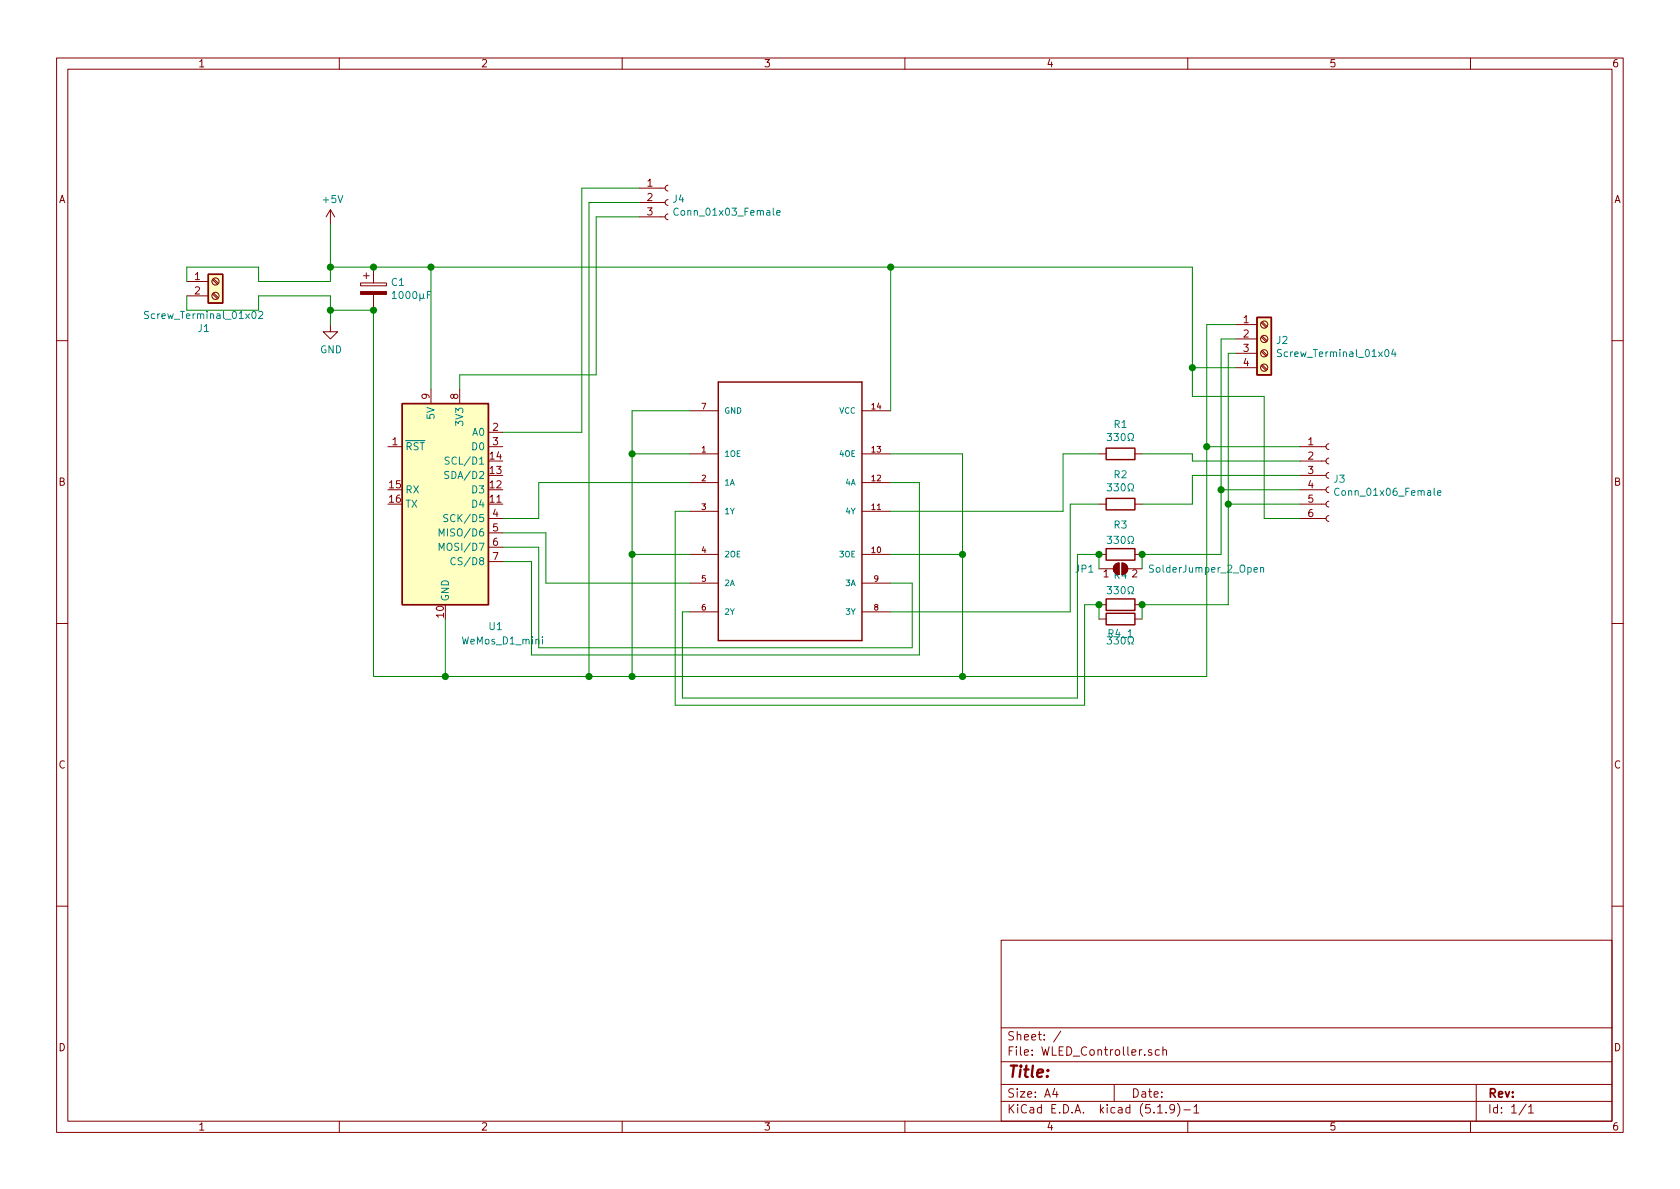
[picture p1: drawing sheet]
<svg xmlns="http://www.w3.org/2000/svg" width="297mm" height="210mm" viewBox="0 0 297 210" stroke-linecap="round" stroke-linejoin="round" font-family="sans-serif">
<g fill="none" stroke="#840000" stroke-width=".18">
<path d="M10 10.3h277v189.9h-277zM12 12.2h273v186.1h-273zM60 10.3v1.9M110 10.3v1.9M160 10.3v1.9M210 10.3v1.9M260 10.3v1.9M58.4 37.1l-.7 1.2M58.4 37.1v2.5M58.4 37.1l.8 1.2M113 38.3h4.6M113 35.8h4.6"/>
<path d="M113 33.3h4.6M118.1 37.8l-.3 .1-.2 .4 .1 .4 .4 .2M118.1 35.3l-.3 .1-.2 .3 .1 .4 .4 .2M118.1 32.8l-.3 .1-.2 .3 .1 .4 .4 .2M33 49.8h3.8M33 52.3h3.8M37.6 52l.8 .8M37.6 49.4l.8 .9M37.7 51.8l.9 .8M37.7 49.3l.9 .8M58.4 57.4v1.3h1.3l-1.3 1.2-1.3-1.2h1.3M63.8 50h4.5v.5h-4.5z"/>
<path d="M64.3 48.8h1M64.8 48.3v1M66 47.2v2.8M66 52.1v2.8M218.4 57.4h3.8M218.4 59.9h3.8M223 59.6l.9 .8M223 57.1l.9 .8M223.2 59.4l.8 .9M223.2 56.9l.8 .8M10 60.2h2M68.6 79h2.5"/>
<path d="M76.2 68.8v2.6M81.3 68.8v2.6M86.4 79h2.5M86.4 76.4h2.5M121.9 72.6h5.1M152.4 72.6h5.1M218.4 62.5h3.8M218.4 65h3.8M223 64.7l.9 .8M223 62.1l.9 .9M223.2 64.5l.8 .8M223.2 62l.8 .8"/>
<path d="M229.9 79h4.5M234.9 78.5l-.3 .1-.2 .3 .1 .4 .4 .2M285 60.2h2M86.4 91.7h2.5M86.4 94.2h2.5M86.4 96.8h2.5M86.4 99.3h2.5M121.9 90.4h5.1M121.9 85.3h5.1M121.9 80.3h5.1M121.9 98h5.1M152.4 90.4h5.1"/>
<path d="M152.4 85.3h5.1M152.4 80.3h5.1M152.4 98h5.1M194.3 80.3h1.3M194.3 98h1.3M194.3 89.1h1.3M197.1 99.9l.4-.3h.4v2a1.03 1.03 0 0 1-1-.6 1.03 1.03 0 0 1 .2-1.1zM198.4 99.6a1.02 1.02 0 0 1 1 1 1.02 1.02 0 0 1-1 1zM200.7 80.3h1.2M200.7 98h1.2M200.7 89.1h1.2M229.9 89.1h4.5"/>
<path d="M229.9 91.7h4.5M229.9 86.6h4.5M229.9 84.1h4.5M229.9 81.5h4.5M234.9 91.2l-.3 .1-.2 .3 .1 .4 .4 .2M234.9 88.6l-.3 .1-.2 .4 .1 .4 .4 .2M234.9 86.1l-.3 .1-.2 .3 .1 .4 .4 .2M234.9 83.6l-.3 .1-.2 .3 .1 .4 .4 .2M234.9 81l-.3 .1-.2 .4 .1 .3 .4 .2M10 110.3h2M121.9 103.1h5.1M121.9 108.2h5.1"/>
<path d="M152.4 103.1h5.1M152.4 108.2h5.1M194.3 109.5h1.3M194.3 106.9h1.3M194.3 100.6h2.5M199.4 100.6h2.5M200.7 109.5h1.2M200.7 106.9h1.2M285 110.3h2M10 160.2h2M177 166.3h108v32h-108zM285 160.2h2"/>
<path d="M60 198.3v1.9M110 198.3v1.9M160 198.3v1.9M177 194.8h108M177 191.8h108M177 187.8h108M177 181.8h108M186.5 192.5l-.4 1h1M186.8 193v1M187.6 182.3l-1.3 2M197 191.8v3M203.6 185.7l-.3-.1-.3 .2 .1 .2 .5 .2v.3h-.6"/>
<path d="M204.7 196.8h.8M205 185.7l-.5-.1-.2 .3v.6l.2 .1 .5-.1M205.6 185.7l.2-.1 .4 .1v.9M205.6 185.1v1.5M206.2 196.7v.1M207.7 196l-.1 .1a.48 .48 0 0 1-.6 .1l-.2-.2 .2-.6a.48 .48 0 0 1 .6 .1 1.27 1.27 0 0 1-.2 1.2l-.4 .1M208.2 195.1a1.71 1.71 0 0 1 0 2.3M209.3 196.3h1.2M210 198.3v1.9M211.1 195.8l.4-.5v1.5M211.1 196.8h.9M260 198.3v1.9"/>
<path d="M261 191.8v6.5M269.8 195.2l-1.2 2M270.3 195.8l.4-.5v1.5M270.3 196.8h.8"/>
<circle cx="38.1" cy="49.8" r=".63"/>
<circle cx="38.1" cy="52.3" r=".63"/>
<circle cx="223.5" cy="59.9" r=".63"/>
<circle cx="223.5" cy="57.4" r=".63"/>
<circle cx="223.5" cy="65" r=".63"/>
<circle cx="223.5" cy="62.5" r=".63"/>
</g>
<path d="M36.8 48.5h2.6v5.1h-2.6zM222.2 56.1h2.6v10.2h-2.6zM71.1 71.4h15.3v35.5h-15.3zM127 67.6h25.4v45.7h-25.4zM195.6 79.2h5.1v2.1h-5.1zM195.6 97h5.1v2.1h-5.1zM195.6 88.1h5.1v2.1h-5.1zM195.6 108.5h5.1v2h-5.1zM195.6 105.9h5.1v2h-5.1z" fill="none" stroke="#840000" stroke-width=".25"/>
<g fill="none" stroke="#008484" stroke-width=".18">
<path d="M119.9 36.9a.6 .6 0 0 0-.8 .5 .6 .6 0 0 0 .6 .7l.2-.2M137.3 37.6l.6-.1v-.2l-.4-.1-.2 .2 .1 .6h.5M26.3 55.1h-.5l-.2 .1 .1 .4 .5 .2 .1 .3-.3 .2h-.4M45.7 55.2l.5-.1 .3 .3-.1 .2-.7 .7h.8M195.8 76.7h.7l-.4 .4 .4 .2v.4l-.2 .2-.5-.1M199.4 77.9h.3v-.2a.54 .54 0 0 1-.2-.8 .54 .54 0 0 1 .7-.2 .59 .59 0 0 1-.1 1v.2h.3M226.6 61.9l-.5-.1-.2 .1 .1 .5 .5 .2 .1 .2-.3 .3-.4-.1M246.4 61.7l-.4 .9h.8M246.7 62.2v.9M77.6 94.8v-1.3l.5 .9 .4-.9v1.3M77.6 97.3v-1.2l.5 .9 .4-.9v1.2M79.2 91.1l-.5-.1-.3 .2 .2 .3 .5 .3v.3l-.2 .1h-.5"/>
<path d="M79.3 83.4h-.4l-.2 .1v.4l.6 .2v.3l-.2 .2h-.5M79.4 80.9l-.5-.1-.2 .1v.4l.6 .3 .1 .3-.2 .2-.5-.1M80.5 98.7a.6 .6 0 0 0-.8 .5 .6 .6 0 0 0 .6 .7l.2-.2M195.8 94.8h.7l-.4 .5 .4 .1v.5l-.2 .2-.5-.1M195.8 85.5h.7l-.4 .5 .4 .2v.4l-.2 .2-.5-.1M199.4 96.1h.3v-.2a.54 .54 0 0 1-.2-.8 .54 .54 0 0 1 .7-.2 .59 .59 0 0 1-.1 1v.2h.3M199.4 86.8h.3v-.2a.54 .54 0 0 1-.2-.8 .54 .54 0 0 1 .7-.2 .59 .59 0 0 1-.1 1v.2h.3M236.8 86.5a.6 .6 0 0 0-.9 .4 .6 .6 0 0 0 .6 .7l.3-.1M254.2 87.2l.6-.1-.1-.3h-.3l-.2 .1v.6h.5M95.9 112.6v.1M95.9 113v.9M195.8 112.6h.7l-.4 .5 .4 .1v.5l-.2 .2-.5-.1"/>
<path d="M195.8 103.7h.7l-.4 .5 .4 .1v.5l-.2 .2-.5-.1M199.4 113.9h.3v-.2a.54 .54 0 0 1-.2-.8 .54 .54 0 0 1 .7-.2 .59 .59 0 0 1-.1 1v.2h.3M199.4 105h.3v-.2a.54 .54 0 0 1-.2-.8 .54 .54 0 0 1 .7-.2 .59 .59 0 0 1-.1 1v.2h.3M222.9 100.5l.2-.2 .3 .1v.8M222.9 100.3v.9"/>
</g>
<g fill="#ffffc2" stroke="#ffffc2" stroke-width=".18">
<path d="M222.2 56.1h2.6v10.2h-2.6z"/>
<path d="M71.1 71.4h15.3v35.5h-15.3z"/>
<path d="M36.8 48.5h2.6v5.1h-2.6z"/>
</g>
<g fill="#840000" stroke="#840000" stroke-width=".18">
<path d="M197.1 99.9l.4-.3h.4v2a1.03 1.03 0 0 1-1-.6 1.03 1.03 0 0 1 .2-1.1z"/>
<path d="M198.4 99.6a1.02 1.02 0 0 1 1 1 1.02 1.02 0 0 1-1 1z"/>
<path d="M63.8 51.6h4.5v.5h-4.5z"/>
</g>
<g fill="none" stroke="#008400" stroke-width=".18">
<path d="M58.4 39.6v10.2h-12.7v-2.6h-12.7v2.6M113 38.3h-7.6v28h-24.1v2.5M113 33.3h-10.1v43.1h-14M113 35.8h-8.9v83.8M33 52.3v2.6h12.7v-2.6h12.7v5.1M58.4 47.2h152.4v22.9h12.7v21.6h6.4M58.4 54.9h7.6v64.7h147.4v-62.2h5M76.2 47.2v21.6M157.5 47.2v25.4M218.4 59.9h-2.5v38.1h-14v2.6M121.9 72.6h-10.1v47M210.8 65h7.6"/>
<path d="M213.4 79h16.5M218.4 62.5h-1.2v44.4h-15.3v2.6M88.9 94.2h7.6v8.9h25.4M88.9 96.8h6.3v17.7h66.1v-11.4h-3.8M111.8 98h10.1M111.8 80.3h10.1M121.9 90.4h-2.5v34.3h72.4v-17.8h2.5v2.6M121.9 85.3h-26.7v6.4h-6.3M157.5 98h12.7M157.5 80.3h12.7v39.3M157.5 85.3h5.1v30.5h-68.6v-16.5h-5.1M194.3 89.1h-5.1v19.1h-31.7"/>
<path d="M194.3 80.3h-6.3v10.1h-30.5M201.9 80.3h8.9v1.2h19.1M215.9 86.6h14M217.2 89.1h12.7M229.9 84.1h-19.1v5h-8.9M78.7 109.5v10.1M194.3 100.6v-2.6h-3.8v25.4h-69.9v-15.2h1.3"/>
</g>
<g fill="#008400" stroke="#008400" stroke-width=".25">
<circle cx="194.3" cy="106.9" r=".51"/>
<circle cx="58.4" cy="47.2" r=".51"/>
<circle cx="194.3" cy="98" r=".51"/>
<circle cx="58.4" cy="54.9" r=".51"/>
<circle cx="157.5" cy="47.2" r=".51"/>
<circle cx="201.9" cy="98" r=".51"/>
<circle cx="201.9" cy="106.9" r=".51"/>
<circle cx="170.2" cy="119.6" r=".51"/>
<circle cx="66" cy="54.9" r=".51"/>
<circle cx="66" cy="47.2" r=".51"/>
<circle cx="76.2" cy="47.2" r=".51"/>
<circle cx="213.4" cy="79" r=".51"/>
<circle cx="78.7" cy="119.6" r=".51"/>
<circle cx="111.8" cy="80.3" r=".51"/>
<circle cx="104.1" cy="119.6" r=".51"/>
<circle cx="111.8" cy="98" r=".51"/>
<circle cx="210.8" cy="65" r=".51"/>
<circle cx="111.8" cy="119.6" r=".51"/>
<circle cx="170.2" cy="98" r=".51"/>
<circle cx="217.2" cy="89.1" r=".51"/>
<circle cx="215.9" cy="86.6" r=".51"/>
</g>
<text font-size="2.8" fill="#840000" x="178" y="190.5">Title:</text>
<g font-size="2.1" fill="#840000">
<text x="178" y="184">Sheet: /</text>
<text x="178" y="186.7">File: WLED_Controller.sch</text>
<text x="178" y="196.9">KiCad E.D.A. kicad (5.1.9)-1</text>
<text x="178" y="194.1">Size: A4</text>
<text x="200" y="194.1">Date:</text>
<text x="263" y="194.1">Rev:</text>
<text x="263" y="196.9">Id: 1/1</text>
</g>
<g font-size="1.8" fill="#840000">
<text x="35" y="11.9">1</text>
<text x="85" y="11.9">2</text>
<text x="135" y="11.9">3</text>
<text x="185" y="11.9">4</text>
<text x="235" y="11.9">5</text>
<text x="285" y="11.9">6</text>
<text x="10.4" y="35.9">A</text>
<text x="114.5" y="33">1</text>
<text x="114.5" y="35.6">2</text>
<text x="285.4" y="35.9">A</text>
<text x="114.5" y="38.1">3</text>
<text x="34.4" y="49.5">1</text>
<text x="34.4" y="52.1">2</text>
<text x="219.9" y="57.1">1</text>
<text x="219.9" y="59.7">2</text>
<text x="219.9" y="62.2">3</text>
<text x="219.9" y="64.8">4</text>
<text x="75.9" y="70.6" transform="rotate(-90 75.9 70.6)">9</text>
<text x="81" y="70.6" transform="rotate(-90 81 70.6)">8</text>
<text x="87.1" y="76.2">2</text>
<text x="69.4" y="78.7">1</text>
<text x="86.7" y="83.8">13</text>
<text x="86.7" y="81.3">14</text>
<text x="87.1" y="78.7">3</text>
<text x="231.3" y="78.7">1</text>
<text x="231.3" y="81.3">2</text>
<text x="231.3" y="83.8">3</text>
<text x="10.4" y="85.9">B</text>
<text x="68.9" y="86.4">15</text>
<text x="68.9" y="88.9">16</text>
<text x="86.7" y="88.9">11</text>
<text x="86.7" y="86.4">12</text>
<text x="231.3" y="86.4">4</text>
<text x="231.3" y="88.9">5</text>
<text x="285.4" y="85.9">B</text>
<text x="87.1" y="91.4">4</text>
<text x="87.1" y="94">5</text>
<text x="231.3" y="91.4">6</text>
<text x="87.1" y="96.5">6</text>
<text x="87.1" y="99.1">7</text>
<text x="195.1" y="102.1">1 R4</text>
<text x="200.2" y="102.1">2</text>
<text x="78.5" y="109.2" transform="rotate(-90 78.5 109.2)">10</text>
<text x="10.4" y="135.9">C</text>
<text x="285.4" y="135.9">C</text>
<text x="10.4" y="185.9">D</text>
<text x="285.4" y="185.9">D</text>
<text x="35" y="199.9">1</text>
<text x="85" y="199.9">2</text>
<text x="135" y="199.9">3</text>
<text x="185" y="199.9">4</text>
<text x="235" y="199.9">5</text>
<text x="285" y="199.9">6</text>
</g>
<g font-size="1.8" fill="#008484">
<text x="57.2" y="35.9">+5V</text>
<text x="119" y="35.8">J4</text>
<text x="119.8" y="38.1">Conn_01x03_Female</text>
<text x="69.2" y="50.6">C1</text>
<text x="69.7" y="52.9">1000µF</text>
<text x="26.3" y="56.4">Screw_Terminal_01x02</text>
<text x="35.1" y="58.7">J1</text>
<text x="56.6" y="62.5">GND</text>
<text x="225.8" y="60.8">J2</text>
<text x="226.6" y="63.1">Screw_Terminal_01x04</text>
<text x="76.8" y="74" transform="rotate(-90 76.8 74)">5V</text>
<text x="81.9" y="75" transform="rotate(-90 81.9 75)">3V3</text>
<text x="83.6" y="77.1">A0</text>
<text x="196.6" y="78">330</text>
<text x="197" y="75.7">R1</text>
<text x="71.6" y="79.6">RST</text>
<text x="79.6" y="82.2">SCL/D1</text>
<text x="83.6" y="79.6">D0</text>
<text x="71.6" y="87.2">RX</text>
<text x="71.6" y="89.8">TX</text>
<text x="79.4" y="84.7">SDA/D2</text>
<text x="83.6" y="89.8">D4</text>
<text x="83.6" y="87.2">D3</text>
<text x="196.6" y="86.9">330</text>
<text x="197" y="84.6">R2</text>
<text x="235.9" y="85.4">J3</text>
<text x="236.7" y="87.7">Conn_01x06_Female</text>
<text x="78.6" y="94.9">MISO/D6</text>
<text x="79.4" y="92.3">SCK/D5</text>
<text x="197" y="93.5">R3</text>
<text x="78.6" y="97.4">MOSI/D7</text>
<text x="80.6" y="99.9">CS/D8</text>
<text x="190.2" y="101.3">JP1</text>
<text x="196.6" y="96.2">330</text>
<text x="203.7" y="101.3">SolderJumper_2_Open</text>
<text x="79.4" y="106.4" transform="rotate(-90 79.4 106.4)">GND</text>
<text x="196.6" y="105.1">330</text>
<text x="81.9" y="114">WeMos_D1_mini</text>
<text x="86.5" y="111.4">U1</text>
<text x="196" y="112.7">R4_1</text>
<text x="196.6" y="114">330</text>
</g>
<g font-size="1.4" fill="#840000">
<text x="124.1" y="72.4">7</text>
<text x="154.2" y="72.4">14</text>
<text x="124.1" y="80">1</text>
<text x="154.2" y="80">13</text>
<text x="124.1" y="85.1">2</text>
<text x="154.2" y="85.1">12</text>
<text x="124.1" y="90.2">3</text>
<text x="154.2" y="90.2">11</text>
<text x="124.1" y="97.8">4</text>
<text x="154.2" y="97.8">10</text>
<text x="124.1" y="102.9">5</text>
<text x="124.1" y="107.9">6</text>
<text x="154.6" y="102.9">9</text>
<text x="154.6" y="107.9">8</text>
</g>
<g font-size="1.4" fill="#008484">
<text x="128" y="73.1">GND</text>
<text x="148.4" y="73.1">VCC</text>
<text x="128" y="80.8">1OE</text>
<text x="148.6" y="80.8">4OE</text>
<text x="128" y="85.8">1A</text>
<text x="149.6" y="85.8">4A</text>
<text x="128" y="90.9">1Y</text>
<text x="149.7" y="90.9">4Y</text>
<text x="128" y="98.5">2OE</text>
<text x="148.6" y="98.5">3OE</text>
<text x="128" y="103.6">2A</text>
<text x="149.6" y="103.6">3A</text>
<text x="128" y="108.7">2Y</text>
<text x="149.7" y="108.7">3Y</text>
</g>
</svg>
